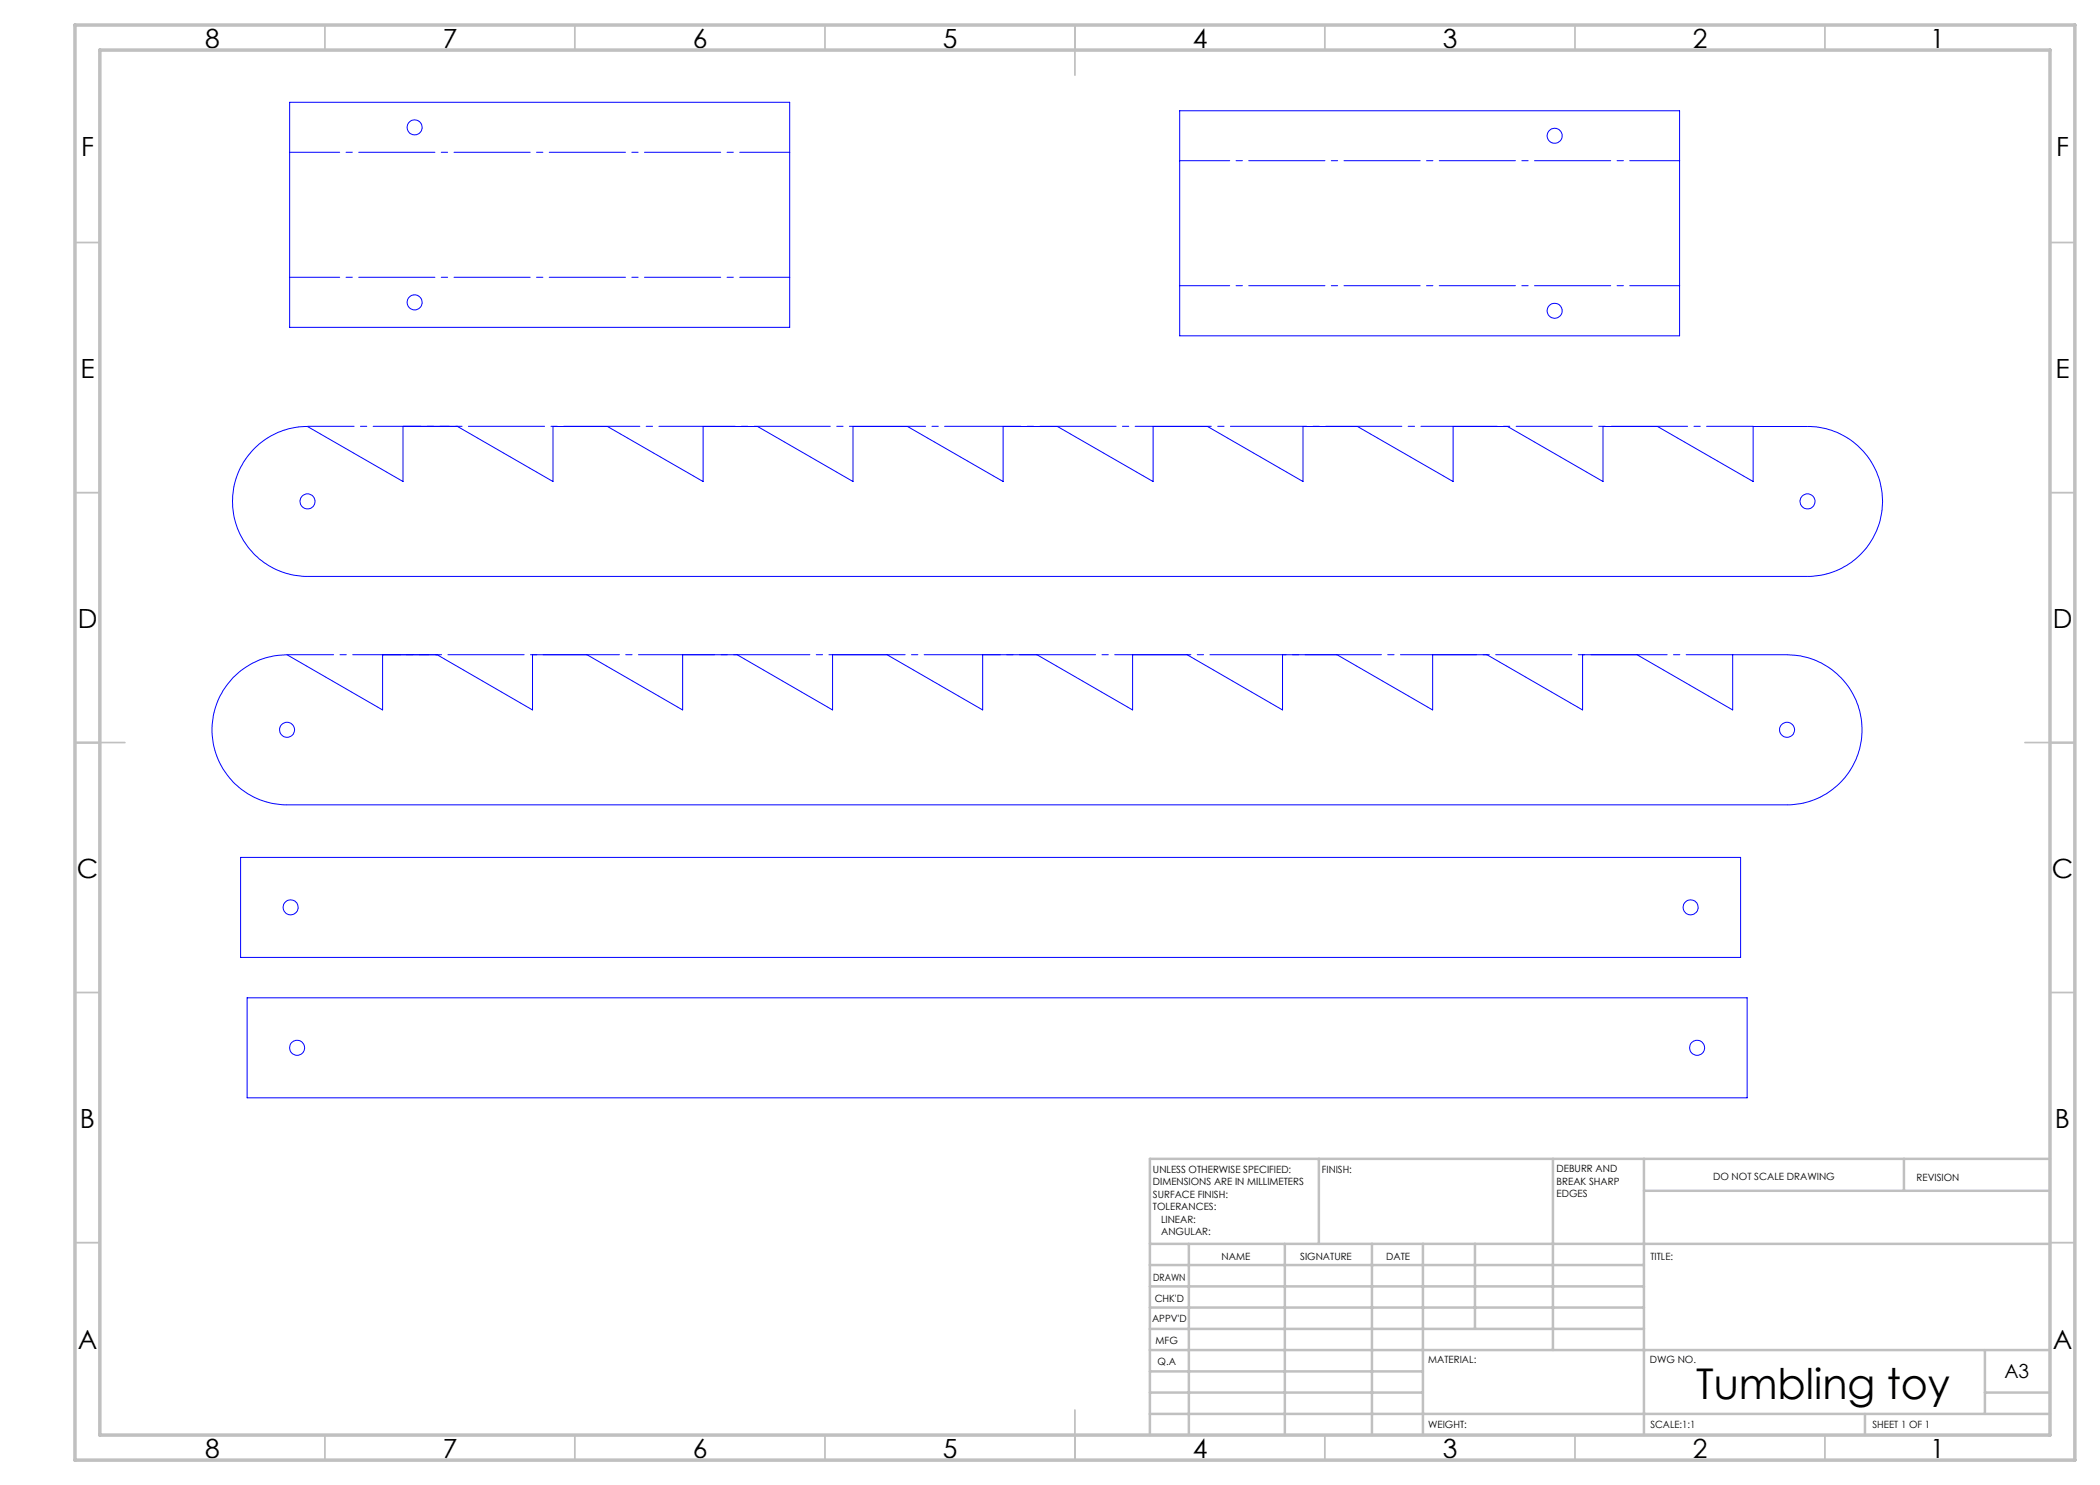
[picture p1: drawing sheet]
<svg xmlns="http://www.w3.org/2000/svg" width="420mm" height="297mm" viewBox="0 0 420 297" stroke-linecap="round" stroke-linejoin="round" font-family="sans-serif">
<g fill="none" stroke="#00f" stroke-width=".2">
<path d="M57.9 20.5h100v45h-100zM235.9 22.2h100v45h-100zM50.7 89.9a14.7 14.7 0 0 1 10.8-4.6l19.1 11v-11h10.9l19.1 11v-11h10.9l19.1 11v-11h10.9l19.1 11v-11h10.9l19.1 11v-11h10.9l19.1 11v-11h10.9l19.1 11v-11h10.9l19.1 11v-11h10.9l19.1 11v-11h10.9l19.1 11v-11h10.9a15 15 0 0 1 15 15 15 15 0 0 1-15 15h-300a15 15 0 0 1-13.8-9.1 15 15 0 0 1 3-16.3zM46.6 135.5a15.1 15.1 0 0 1 10.8-4.6l19.1 11.1v-11.1h10.9l19.1 11.1v-11.1h10.9l19.1 11.1v-11.1h10.9l19.1 11.1v-11.1h10.9l19.1 11.1v-11.1h10.9l19.1 11.1v-11.1h10.9l19.1 11.1v-11.1h10.9l19.1 11.1v-11.1h10.9l19.1 11.1v-11.1h10.9l19.1 11.1v-11.1h10.9a15 15 0 0 1 15 15.1 15 15 0 0 1-15 15h-300a15 15 0 0 1-13.8-9.2 15 15 0 0 1 3-16.3zM48.1 171.5h300v20h-300zM49.4 199.6h300v20h-300z"/>
<circle cx="82.9" cy="25.5" r="1.5"/>
<circle cx="310.9" cy="27.2" r="1.49"/>
<circle cx="82.9" cy="60.5" r="1.5"/>
<circle cx="310.9" cy="62.2" r="1.49"/>
<circle cx="61.5" cy="100.3" r="1.5"/>
<circle cx="361.5" cy="100.3" r="1.5"/>
<circle cx="57.4" cy="146" r="1.5"/>
<circle cx="357.4" cy="146" r="1.5"/>
<circle cx="58.1" cy="181.5" r="1.5"/>
<circle cx="338.1" cy="181.5" r="1.5"/>
<circle cx="59.4" cy="209.6" r="1.51"/>
<circle cx="339.4" cy="209.6" r="1.51"/>
</g>
<g fill="none" stroke="#c0c0c0" stroke-width=".35">
<path d="M65 5v5M115 5v5M165 5v5M215 5v10M265 5v5M315 5v5M365 5v5M15 48.5h5M410 48.5h5M15 98.5h5M410 98.5h5M15 148.5h10"/>
<path d="M405 148.5h10M15 198.5h5M410 198.5h5M15 248.5h5M410 248.5h5M65 287v5M115 287v5M165 287v5M215 282v10M265 287v5M315 287v5M365 287v5"/>
</g>
<g fill="none" stroke="#c0c0c0" stroke-width=".5">
<path d="M263.8 231.8v17M310.6 231.8v38.2M328.8 231.8v55.2M328.8 238.2h81.2M380.8 231.8v6.4M410 231.8h-180v55.2M230 248.8h180M230 257.3h98.8M230 253h98.8M237.8 248.8v38.2M257 248.8v38.2M274.4 248.8v38.2"/>
<path d="M284.6 248.8v38.2M295 248.8v17M230 265.8h98.8M230 261.5h98.8M230 278.5h54.6M230 274.3h54.6M230 270h180M397 278.5h13M397 270v12.8M230 282.8h180M373 282.8v4.2"/>
</g>
<path d="M15 5h400v287h-400zM20 10h390v277h-390z" fill="none" stroke="#c0c0c0" stroke-width=".7"/>
<path d="M57.9 30.5h100M235.9 32.1h100M57.9 55.5h100M235.9 57.1h100" fill="none" stroke="#00f" stroke-width=".2" stroke-dasharray="15.2 1.3 1.3 1.3" stroke-dashoffset="5.2"/>
<path d="M80.6 85.3h10.9M76.5 130.9h10.9" fill="none" stroke="#00f" stroke-width=".2" stroke-dasharray="15.2 1.3 1.3 1.3" stroke-dashoffset="11.7"/>
<path d="M61.5 85.3h289.1M57.4 130.9h289.1" fill="none" stroke="#00f" stroke-width=".2" stroke-dasharray="15.2 1.3 1.3 1.3" stroke-dashoffset="5.9"/>
<text font-size="8.5" x="339.2" y="279.7">Tumbling toy</text>
<g font-size="5.3">
<text x="41" y="9.5">8</text>
<text x="88.5" y="9.5">7</text>
<text x="138.5" y="9.5">6</text>
<text x="188.5" y="9.5">5</text>
<text x="238.5" y="9.5">4</text>
<text x="288.5" y="9.5">3</text>
<text x="338.5" y="9.5">2</text>
<text x="386" y="9.5">1</text>
<text x="16.2" y="31.3">F</text>
<text x="411.2" y="31.3">F</text>
<text x="16.1" y="75.5">E</text>
<text x="411.1" y="75.5">E</text>
<text x="15.5" y="125.5">D</text>
<text x="410.5" y="125.5">D</text>
<text x="15.4" y="175.5">C</text>
<text x="410.4" y="175.5">C</text>
<text x="16" y="225.5">B</text>
<text x="411" y="225.5">B</text>
<text x="15.5" y="269.8">A</text>
<text x="410.5" y="269.8">A</text>
<text x="41" y="291.5">8</text>
<text x="88.5" y="291.5">7</text>
<text x="138.5" y="291.5">6</text>
<text x="188.5" y="291.5">5</text>
<text x="238.5" y="291.5">4</text>
<text x="288.5" y="291.5">3</text>
<text x="338.5" y="291.5">2</text>
<text x="386" y="291.5">1</text>
</g>
<text font-size="3.9" x="400.9" y="275.5">A3</text>
<g font-size="2">
<text x="230.6" y="234.6">UNLESS OTHERWISE SPECIFIED:</text>
<text x="230.6" y="237.1">DIMENSIONS ARE IN MILLIMETERS</text>
<text x="230.6" y="239.6">SURFACE FINISH:</text>
<text x="264.4" y="234.6">FINISH:</text>
<text x="311.3" y="234.5">DEBURR AND</text>
<text x="311.3" y="237">BREAK SHARP</text>
<text x="311.3" y="239.5">EDGES</text>
<text x="342.6" y="236">DO NOT SCALE DRAWING</text>
<text x="383.3" y="236.2">REVISION</text>
<text x="230.6" y="242.1">TOLERANCES:</text>
<text x="232.2" y="244.6">LINEAR:</text>
<text x="232.2" y="247.1">ANGULAR:</text>
<text x="244.3" y="252">NAME</text>
<text x="260" y="251.9">SIGNATURE</text>
<text x="277.2" y="251.9">DATE</text>
<text x="330.1" y="251.9">TITLE:</text>
<text x="230.6" y="256.1">DRAWN</text>
<text x="230.9" y="260.3">CHK'D</text>
<text x="230.4" y="264.4">APPV'D</text>
<text x="231.1" y="268.8">MFG</text>
<text x="231.5" y="273">Q.A</text>
<text x="285.6" y="272.5">MATERIAL:</text>
<text x="330" y="272.5">DWG NO.</text>
<text x="285.6" y="285.5">WEIGHT:</text>
<text x="330.1" y="285.6">SCALE:1:1</text>
<text x="374.5" y="285.6">SHEET 1 OF 1</text>
</g>
</svg>
